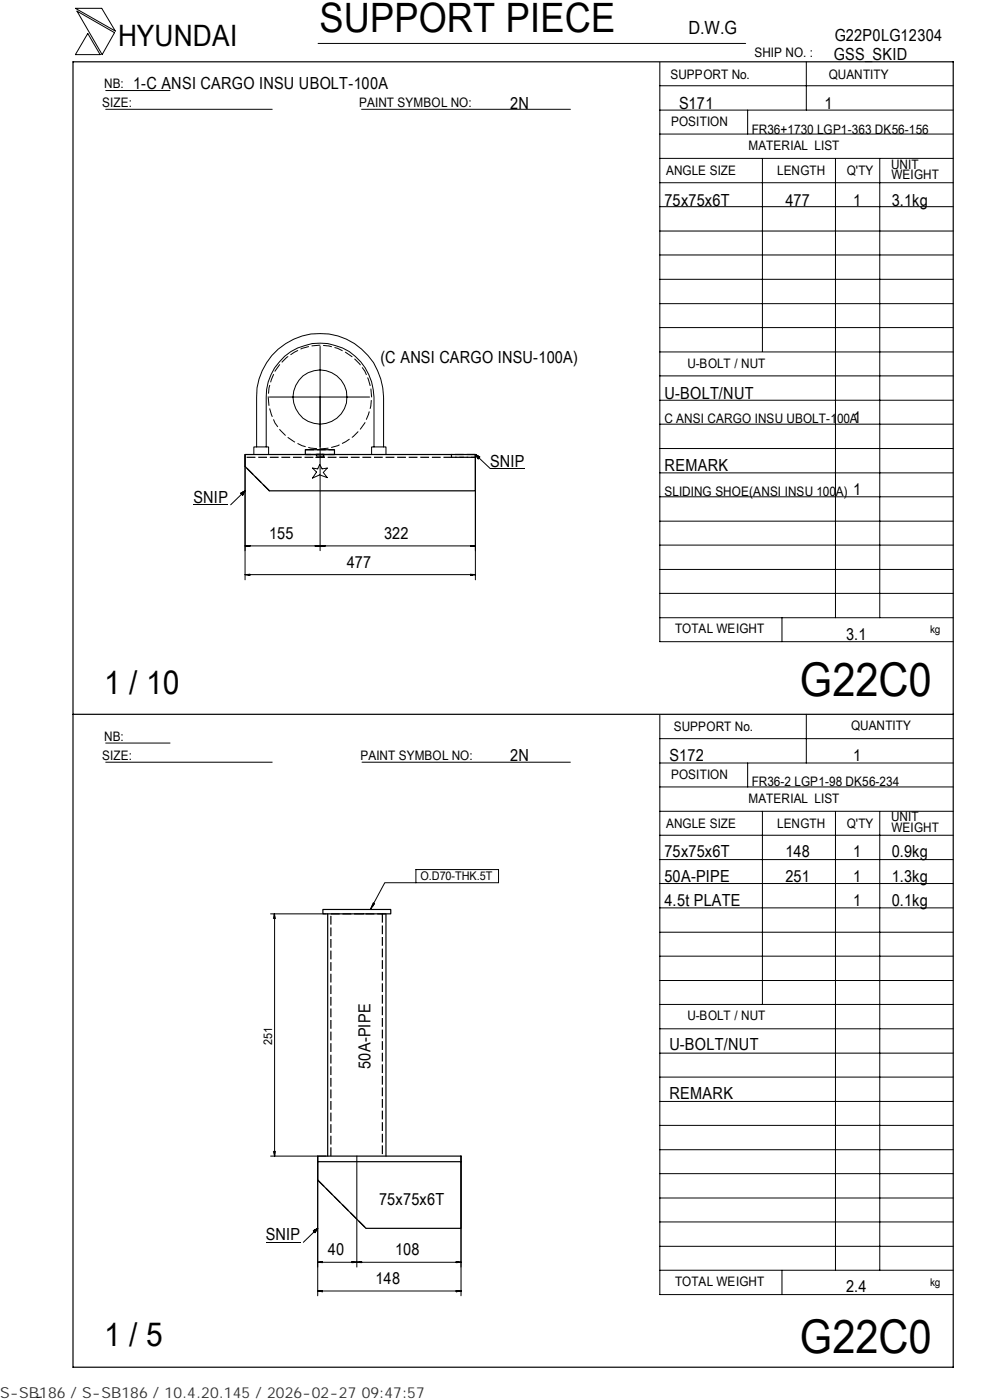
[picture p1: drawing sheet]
<svg xmlns="http://www.w3.org/2000/svg" width="210mm" height="297mm" viewBox="0 0 210 297" stroke-linecap="round" stroke-linejoin="round" font-family="sans-serif">
<g fill="none" stroke="#000" stroke-width=".21">
<path d="M16 1.8h5.6l2.9 4.8zM16.3 2.4l8 4.5-2.6 4.7zM18.6 7.1l2.6 4.5h-5.2zM22.4 19.2h13.7M67.5 9.2h90.6M139.9 18.2h62.3M139.9 13.2v122.9h62.3M171 13.1v10.3M22.4 23.2h35.3M76.7 23.2h44.3M139.9 38.8h62.3M139.9 33.6h62.3"/>
<path d="M139.9 28.4h62.3M139.9 23.4h62.3M158.6 23.4v5M161.7 33.6v41M177.2 33.7v97.4M186.6 33.7v97.4M139.9 59.3h62.3M139.9 54.1h62.3M139.9 49h62.3M139.9 43.8h62.3M67.9 73.5v43.3M139.9 79.7h62.3"/>
<path d="M139.9 74.7h62.3M139.9 69.5h62.3M139.9 64.4h62.3M52 96.4v26.6M53.8 96.4v-1.6h3.2v1.6M54.4 94.8v-10.6a13.5 13.5 0 0 1 13.5-13.4 13.5 13.5 0 0 1 13.5 13.4v10.6M56.5 94.8v-10.6a11.4 11.4 0 0 1 11.4-11.4 11.4 11.4 0 0 1 11.4 11.4v10.6M57.1 84.2h21.3M66.3 99.3l1.1 .2 .4-1 .5 1 1.1-.2-.8 .9 .8 1.1-1.6-.6-1.5 .7 .8-1.2zM78.8 96.4v-1.6h3.1v1.6M100.8 96.4v26.6M100.8 96.4l1 .5-.4 .5z"/>
<path d="M100.8 96.4l3.2 3M104 99.4h7.3M139.9 95.2h62.3M139.9 90h62.3M139.9 84.9h62.3M41.1 107.1h7.3M51 104.6l1-.5-.5 1zM52 115.8l1-.1v.2zM52 115.8h48.8M52 104.1l-3.1 3M52.7 115.7v.2M66.9 115.7l2 .2v-.2l-2 .2z"/>
<path d="M67.1 115.7v.2M68.6 115.7v.2M99.8 115.7l1 .1-1 .1zM100.2 115.7v.2M139.9 100.3h62.3M139.9 115.6h62.3M139.9 110.6h62.3M139.9 105.4h62.3M52 121.9l1-.1v.3zM52 121.9h48.8M52.7 121.9v.1M99.8 121.8l1 .1-1 .2z"/>
<path d="M100.2 121.9v.1M139.9 131.1h62.3M139.9 125.9h62.3M139.9 120.8h62.3M165.9 131.1v5M22.4 157.6h13.7M139.9 151.7v122.9h62.3M139.9 156.7h62.3M171 151.5v10.4M22.4 161.7h35.3M76.8 161.7h44.2M139.9 177.2h62.3"/>
<path d="M139.9 172.1h62.3M139.9 167h62.3M139.9 161.9h62.3M158.6 161.9v5.1M161.7 172.1v41M177.2 172.2v97.3M186.6 172.2v97.3M57.4 193.9h11.8M58 194.9l.2-1 .2 1M58.2 193.9v51.4M79 192l.2 .2M79.2 191.6l.2 .2-.8 1.1z"/>
<path d="M88.2 184.5h17.5v2.8h-17.5zM88.2 187.3h-6.6l-3 5.6M139.9 182.4h62.3M139.9 197.8h62.3M139.9 192.6h62.3M139.9 187.4h62.3M139.9 218.3h62.3M139.9 213.1h62.3M139.9 208h62.3M139.9 202.9h62.3M139.9 238.7h62.3M139.9 233.7h62.3"/>
<path d="M139.9 228.5h62.3M139.9 223.4h62.3M57.4 245.3h11.8M58 244.3l.2 1M58.4 244.3l-.2 1M67.4 245.3v29.6M75.7 245.3v23.5M97.8 245.3v29.6M139.9 259.2h62.3M139.9 254.2h62.3M139.9 249h62.3M139.9 243.9h62.3"/>
<path d="M56.4 263.6h7.4M66.5 261.1l.9-.5-.6 .9zM67.4 260.6l-3.1 3M67.4 267.8l1-.2v.3zM67.4 267.8h30.4M67.4 273.9l1-.1v.3zM67.4 273.9h30.4M68.1 267.7v.2M68.1 273.8v.2M74.7 267.6l1 .2-1 .1zM75 267.7v.2M75.7 267.8l1-.2v.3z"/>
<path d="M76.4 267.7v.2M96.8 267.6l1 .2-1 .1zM96.8 273.8l1 .1-1 .2zM97.1 267.7v.2M97.1 273.8v.2M139.9 269.5h62.3M139.9 264.4h62.3M165.9 269.5v5.1M8.8 296.4l-1 .1"/>
<circle cx="67.8" cy="84.2" r="5.7"/>
</g>
<path d="M15.5 13.1h186.7v277h-186.7zM52 96.4h48.8v7.7h-43.7l-5.1-5.1zM64.8 96.4v-1h6.1v1M15.5 151.5h186.7M68.5 192.9h14.4v1h-14.4zM69.5 193.9v51.4M81.9 193.9v51.4M67.4 246.5v3.8l10.2 10.3h20.2v-14.1M67.4 245.3h30.4v1.2h-30.4z" fill="none" stroke="#000" stroke-width=".25"/>
<path d="M64.8 95.4h6.1M64.8 96.4h6.1M67 96.4h1.8v.6h-1.8v-.6M68.6 96.4l.1 .6h-1.6v-.6h1.5M70.9 96.4h-6.1M100.8 97h-48.8M100.8 96.4h-5.1v.6h5.1v-.6M57.1 104.1l-5.1-5.1M81.1 193.9v51.4M81.9 193.9h-12.4M67.4 250.3l10.2 10.3M70.2 245.3v-51.4" fill="none" stroke="#000" stroke-width=".25" stroke-dasharray="1.9 .6" stroke-linecap="butt"/>
<path d="M67.1 96.4h1.6M68.7 97h-1.6" fill="none" stroke="#000" stroke-width=".25" stroke-dasharray=".8 .3" stroke-linecap="butt"/>
<path d="M67 96.4h1.8M68.8 97h-1.8" fill="none" stroke="#000" stroke-width=".25" stroke-dasharray="1 .3" stroke-linecap="butt"/>
<path d="M100.9 96.5h.9v.9h-.9zM51.1 104.2h.9v.9h-.9zM66.5 260.7h.9v.8h-.9z" fill="#000"/>
<path d="M56.9 84.2a11 11 0 0 0 14.1 10.5 11 11 0 0 0 6-16.5 11 11 0 0 0-17.6-1 11.4 11.4 0 0 0-2.5 7" fill="none" stroke="#000" stroke-width=".21" stroke-dasharray="1.9 .6" stroke-linecap="butt"/>
<g font-size="9.9">
<text x="169.7" y="147.6">G22C0</text>
<text x="169.7" y="286.9">G22C0</text>
</g>
<text font-size="8.6" x="67.7" y="6.9">SUPPORT PIECE</text>
<g font-size="7">
<text x="22.1" y="147.2">1 / 10</text>
<text x="22.1" y="285.6">1 / 5</text>
</g>
<text font-size="6.3" x="25.1" y="9.8">HYUNDAI</text>
<text font-size="3.9" x="146" y="7.3">D.W.G</text>
<g font-size="3.5">
<text x="177" y="8.7">G22P0LG12304</text>
<text x="176.9" y="12.8">GSS_SKID</text>
<text x="28.3" y="19">1-C ANSI CARGO INSU UBOLT-100A</text>
<text x="108.2" y="23.1">2N</text>
<text x="144" y="23.1">S171</text>
<text x="174.8" y="23.1">1</text>
<text x="141" y="43.6">75x75x6T</text>
<text x="166.6" y="43.6">477</text>
<text x="180.9" y="43.6">1</text>
<text x="189.1" y="43.6">3.1kg</text>
<text x="80.7" y="77">(C ANSI CARGO INSU-100A)</text>
<text x="141" y="84.6">U-BOLT/NUT</text>
<text x="180.9" y="89.7">1</text>
<text x="104" y="99">SNIP</text>
<text x="141" y="99.9">REMARK</text>
<text x="41.1" y="106.7">SNIP</text>
<text x="180.9" y="105.1">1</text>
<text x="57.1" y="114.3">155</text>
<text x="81.4" y="114.3">322</text>
<text x="73.6" y="120.5">477</text>
<text x="179.5" y="135.8">3.1</text>
<text x="108.2" y="161.4">2N</text>
<text x="142" y="161.4">S172</text>
<text x="180.9" y="161.4">1</text>
<text x="141" y="181.9">75x75x6T</text>
<text x="166.6" y="181.9">148</text>
<text x="180.9" y="181.9">1</text>
<text x="189.1" y="181.9">0.9kg</text>
<text x="141" y="187">50A-PIPE</text>
<text x="166.6" y="187">251</text>
<text x="180.9" y="187">1</text>
<text x="189.1" y="187">1.3kg</text>
<text x="141" y="192.1">4.5t PLATE</text>
<text x="180.9" y="192.1">1</text>
<text x="189.1" y="192.1">0.1kg</text>
<text x="78.6" y="226.7" transform="rotate(-90 78.6 226.7)">50A-PIPE</text>
<text x="142" y="222.8">U-BOLT/NUT</text>
<text x="142" y="233.1">REMARK</text>
<text x="80.4" y="255.7">75x75x6T</text>
<text x="56.4" y="263.1">SNIP</text>
<text x="69.5" y="266.3">40</text>
<text x="83.8" y="266.3">108</text>
<text x="79.7" y="272.5">148</text>
<text x="179.5" y="274.1">2.4</text>
</g>
<text font-size="3.2" fill="#323232" x="0" y="296.6">S-SB186 / S-SB186 / 10.4.20.145 / 2026-02-27 09:47:57</text>
<g font-size="2.8">
<text x="142.2" y="16.8">SUPPORT No.</text>
<text x="160" y="12.2">SHIP NO. :</text>
<text x="175.8" y="16.7">QUANTITY</text>
<text x="21.7" y="22.8">SIZE:</text>
<text x="22.1" y="18.7">NB:</text>
<text x="76.2" y="22.8">PAINT SYMBOL NO:</text>
<text x="142.3" y="26.8">POSITION</text>
<text x="159.4" y="28.4">FR36+1730 LGP1-363 DK56-156</text>
<text x="158.8" y="31.7">MATERIAL LIST</text>
<text x="189" y="35.8">UNIT</text>
<text x="141.3" y="37.2">ANGLE SIZE</text>
<text x="164.8" y="37.1">LENGTH</text>
<text x="179.6" y="37.1">Q'TY</text>
<text x="189.1" y="38">WEIGHT</text>
<text x="145.8" y="78">U-BOLT / NUT</text>
<text x="141" y="89.8">C ANSI CARGO INSU UBOLT-100A</text>
<text x="141" y="105.2">SLIDING SHOE(ANSI INSU 100A)</text>
<text x="143.2" y="134.4">TOTAL WEIGHT</text>
<text x="142.9" y="155">SUPPORT No.</text>
<text x="180.5" y="154.9">QUANTITY</text>
<text x="21.7" y="161.3">SIZE:</text>
<text x="22.1" y="157.1">NB:</text>
<text x="76.5" y="161.2">PAINT SYMBOL NO:</text>
<text x="142.3" y="165.3">POSITION</text>
<text x="159.4" y="166.7">FR36-2 LGP1-98 DK56-234</text>
<text x="158.8" y="170.3">MATERIAL LIST</text>
<text x="141.3" y="175.7">ANGLE SIZE</text>
<text x="164.8" y="175.6">LENGTH</text>
<text x="179.6" y="175.6">Q'TY</text>
<text x="189" y="174.2">UNIT</text>
<text x="189.1" y="176.5">WEIGHT</text>
<text x="145.8" y="216.5">U-BOLT / NUT</text>
<text x="143.2" y="272.9">TOTAL WEIGHT</text>
</g>
<g font-size="2.5">
<text x="89.2" y="186.8">O.D70-THK.5T</text>
<text x="57.7" y="221.7" transform="rotate(-90 57.7 221.7)">251</text>
</g>
<g font-size="2.3">
<text x="197.3" y="134.3">kg</text>
<text x="197.3" y="272.8">kg</text>
</g>
</svg>
